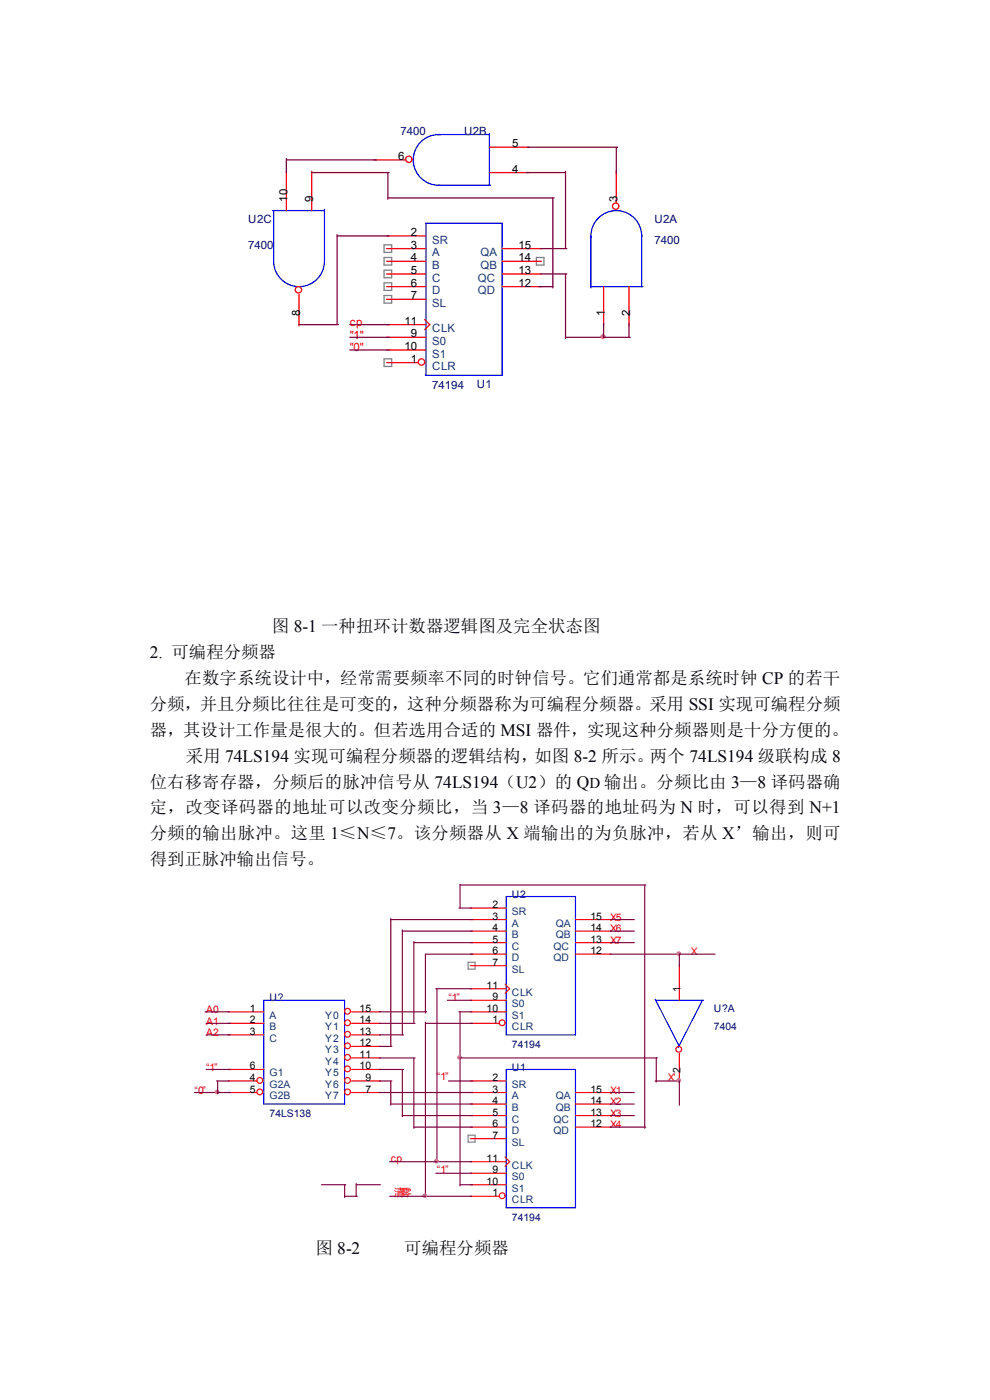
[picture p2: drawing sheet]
<svg xmlns="http://www.w3.org/2000/svg" width="210mm" height="297mm" viewBox="0 0 210 297" stroke-linecap="round" stroke-linejoin="round" font-family="sans-serif">
<path d="M107.4 190.2h14.7v29.3h-14.7zM56 212.2h17.1v22h-17.1zM139 212l5.1 10M139.2 212.2h10.1M149 212.2l-5.1 10M107.4 226.9h14.7v29.3h-14.7z" fill="none" stroke="#00f" stroke-width=".24"/>
<g fill="none" stroke="#f00" stroke-width=".24">
<path d="M99.8 192.6h7.6M99.8 195.1h7.6M99.8 197.5h7.6M99.8 200h7.6M122.1 195.1h7.6M122.1 197.5h7.6M122.1 200h7.6M48.4 214.7h7.6M48.4 217.1h7.6M48.4 219.5h7.6M74.6 214.7h6.1M74.6 217.1h6.1"/>
<path d="M74.6 219.5h6.1M99.8 202.4h7.6M99.8 204.9h7.6M99.8 209.8h7.6M99.8 212.2h7.6M99.8 214.7h7.6M99.8 217.1h6.1M107.1 208.8l1 1-1 .9M122.1 202.4h7.6M144.1 204.6v7.6M48.4 229.3h6.1M48.4 231.8h6.1"/>
<path d="M48.4 226.9h7.6M74.6 229.3h6.1M74.6 231.8h6.1M74.6 226.9h6.1M74.6 222h6.1M74.6 224.4h6.1M99.8 229.3h7.6M99.8 231.8h7.6M99.8 234.2h7.6M99.8 236.7h7.6M99.8 239.1h7.6M122.1 231.8h7.6"/>
<path d="M122.1 234.2h7.6M122.1 236.7h7.6M122.1 239.1h7.6M144.1 223.5v6.1M99.8 241.6h7.6M99.8 246.4h7.6M99.8 248.9h7.6M99.8 251.3h7.6M99.8 253.8h6.1M107.1 245.5l1 .9-1 1"/>
<circle cx="73.7" cy="219.4" r=".61"/>
<circle cx="73.7" cy="214.5" r=".61"/>
<circle cx="73.7" cy="217" r=".61"/>
<circle cx="106.5" cy="217" r=".61"/>
<circle cx="55.1" cy="231.7" r=".61"/>
<circle cx="55.1" cy="229.2" r=".61"/>
<circle cx="73.7" cy="231.7" r=".61"/>
<circle cx="73.7" cy="221.9" r=".61"/>
<circle cx="73.7" cy="224.3" r=".61"/>
<circle cx="73.7" cy="226.8" r=".61"/>
<circle cx="73.7" cy="229.2" r=".61"/>
<circle cx="144" cy="222.6" r=".61"/>
<circle cx="106.5" cy="253.7" r=".61"/>
</g>
<path d="M99.3 204.1h1.5v1.5h-1.5zM99.3 240.8h1.5v1.5h-1.5z" fill="none" stroke="#808080" stroke-width=".24"/>
<g fill="none" stroke="#800040" stroke-width=".24">
<path d="M82.9 194.8v27.2M82.9 195.1h17.4M85.3 197.3v22.2M85.3 197.5h15M87.8 199.7v17.4M87.8 200h12.5M97.3 192.6h2.7M97.6 187.7v4.9M97.6 187.7h39.4M129.4 200h5.2M129.4 197.5h5.2M129.4 195.1h5.2"/>
<path d="M136.8 187.7v51.7M43.5 214.7h5.1M43.7 217.1h5.2M43.7 219.5h5.2M80.5 214.7h10M80.5 217.1h7.5M80.5 219.5h5.1M90.2 217.1h10.1M90.2 216.9v36.9M92.4 209.8h7.6M92.7 209.8v36.9M94.9 212.2h5.1"/>
<path d="M97.3 214.7h2.7M97.6 214.7v36.9M100.3 202.4h-10.1v12.5M129.4 202.4h22.3M144.1 202.4v2.7M41.3 231.8h7.6M43.7 226.9h5.2M45.9 229.3h2.7M46.2 229.3v2.7M80.5 222h2.6M80.5 231.8h19.8M80.5 229.3h2.6"/>
<path d="M80.5 226.9h5.1M80.5 224.4h7.5M82.9 229.3v5.2M82.9 234.2h17.4M85.3 226.9v10M85.3 236.7h15M87.8 224.4v15M87.8 239.1h12.5M95.1 229.3h5.2M97.6 224.4h41.9M129.4 231.8h5.2M129.4 234.2h5.2"/>
<path d="M129.4 236.7h5.2M129.4 239.1h7.6M139 229.3h5.1v5.2M139.2 224.4v5.2M68.2 251.3h5.1M73.1 253.8h2.7M73.1 251.3v2.7M75.6 251.3h5.1M75.6 251.1v2.7M82.7 246.4h17.3M82.7 253.8h17.3M92.4 248.9h7.6"/>
<path d="M97.6 251.3h2.7"/>
</g>
<g fill="#f0f" stroke="#f0f" stroke-width=".24">
<circle cx="92.6" cy="246.3" r=".37"/>
<circle cx="90.1" cy="253.7" r=".37"/>
<circle cx="144" cy="202.3" r=".37"/>
<circle cx="97.5" cy="224.3" r=".37"/>
<circle cx="144" cy="229.2" r=".37"/>
<circle cx="46" cy="231.7" r=".37"/>
</g>
<g fill="none" stroke="#00f" stroke-width=".27">
<path d="M92.8 28.5h11M93 39.3h11.1M93.4 28.6a5.4 5.4 0 0 0-5.7 5.3 5.4 5.4 0 0 0 5.6 5.4M103.8 28.3v11M57.8 44.7h11M58.1 44.7v11M68.8 55.6a5.4 5.4 0 0 1-5.3 5.2 5.4 5.4 0 0 1-5.4-5M68.8 44.4v11M90.4 47.4h16.1v32.2h-16.1zM125.4 50.1v11M136.1 50.2a5.4 5.4 0 0 0-5.5-5.5 5.4 5.4 0 0 0-5.2 5.7M136.1 49.8v11"/>
<path d="M125.4 60.8h11"/>
</g>
<g fill="none" stroke="#f00" stroke-width=".27">
<path d="M60.7 36.3v8.4M66.1 36.3v8.4M79.3 33.9h6.7M103.8 36.6h8.4M103.8 31.2h8.4M130.7 36.3v6.8M82 50.1h8.4M82 52.7h8.4M82 55.4h8.4M82 58.1h8.4M106.5 52.7h8.4M106.5 55.4h8.4"/>
<path d="M106.5 58.1h8.4M63.4 62.4v6.7M82 60.8h8.4M82 63.5h8.4M82 68.9h8.4M82 71.6h8.4M82 74.2h8.4M82 76.9h6.7M90.1 67.8l1.1 1.1-1.1 1M106.5 60.8h8.4M128 60.8v8.3M133.4 60.8v8.3"/>
<circle cx="86.7" cy="33.8" r=".67"/>
<circle cx="130.6" cy="43.7" r=".67"/>
<circle cx="63.3" cy="61.5" r=".67"/>
<circle cx="89.4" cy="76.8" r=".67"/>
</g>
<path d="M81.5 51.9h1.6v1.6h-1.6zM81.5 54.6h1.6v1.6h-1.6zM81.5 57.3h1.6v1.6h-1.6zM81.5 60h1.6v1.6h-1.6zM113.8 54.6h1.6v1.6h-1.6zM81.5 62.7h1.6v1.6h-1.6zM81.5 76.1h1.6v1.6h-1.6z" fill="none" stroke="#808080" stroke-width=".27"/>
<g fill="none" stroke="#800040" stroke-width=".27">
<path d="M60.7 33.7v2.9M60.7 33.9h19.2M66.1 36.6h16.4M82.3 36.6v5.7M111.6 36.6h8.4M111.9 31.2h19.1M120 36.3v16.4M130.7 31.2v5.7M71.5 49.8v19.1M71.5 50.1h11M82.3 42h35.2M114.6 58.1h5.6"/>
<path d="M114.6 52.7h5.6M117.3 42v19.1M120 58.1v13.7M63.4 68.9h8.4M74.2 71.6h8.3M74.2 68.9h8.3M74.2 74.2h8.3M114.3 60.8h3M120 71.6h13.7M128 68.6v3M133.4 68.6v3"/>
</g>
<circle cx="127.9" cy="71.4" r=".4" fill="#f0f" stroke="#f0f" stroke-width=".27"/>
<g font-size="3.7">
<text x="57.7" y="134">图 8-1 一种扭环计数器逻辑图及完全状态图</text>
<text x="31.7" y="139.5">2. 可编程分频器</text>
<text x="39.2" y="145.1">在数字系统设计中，经常需要频率不同的时钟信号。它们通常都是系统时钟 CP 的若干</text>
<text x="31.7" y="150.6">分频，并且分频比往往是可变的，这种分频器称为可编程分频器。采用 SSI 实现可编程分频</text>
<text x="31.7" y="156.1">器，其设计工作量是很大的。但若选用合适的 MSI 器件，实现这种分频器则是十分方便的。</text>
<text x="39.4" y="161.6">采用 74LS194 实现可编程分频器的逻辑结构，如图 8-2 所示。两个 74LS194 级联构成 8</text>
<text x="31.7" y="167.1">位右移寄存器，分频后的脉冲信号从 74LS194（U2）的 Q</text>
<text x="128.1" y="167.1">输出。分频比由 3—8 译码器确</text>
<text x="31.7" y="172.6">定，改变译码器的地址可以改变分频比，当 3—8 译码器的地址码为 N 时，可以得到 N+1</text>
<text x="31.7" y="178.1">分频的输出脉冲。这里 1≤N≤7。该分频器从 X 端输出的为负脉冲，若从 X’输出，则可</text>
<text x="31.7" y="183.6">得到正脉冲输出信号。</text>
<text x="66.9" y="266.1">图 8-2</text>
<text x="85.8" y="266.1">可编程分频器</text>
</g>
<text font-size="3.2" x="125.1" y="167.1">D</text>
<g font-size="2.4" fill="#000080">
<text x="85" y="28.5">7400</text>
<text x="98.4" y="28.5">U2B</text>
<text x="52.7" y="47.4">U2C</text>
<text x="138.8" y="47.4">U2A</text>
<text x="52.7" y="52.7">7400</text>
<text x="138.8" y="51.7">7400</text>
<text x="91.7" y="82.6">74194</text>
<text x="101.1" y="82.3">U1</text>
</g>
<g font-size="2.4">
<text x="84.4" y="33.9">6</text>
<text x="108.7" y="31.2">5</text>
<text x="108.7" y="36.6">4</text>
<text x="61" y="42.8" transform="rotate(-90 61 42.8)">10</text>
<text x="66.4" y="42.8" transform="rotate(-90 66.4 42.8)">9</text>
<text x="131" y="42.8" transform="rotate(-90 131 42.8)">3</text>
<text x="87.1" y="50.1">2</text>
<text x="87.1" y="52.7">3</text>
<text x="110" y="52.7">15</text>
<text x="87.1" y="55.4">4</text>
<text x="87.1" y="58.1">5</text>
<text x="110" y="55.4">14</text>
<text x="110" y="58.1">13</text>
<text x="87.1" y="60.8">6</text>
<text x="87.1" y="63.5">7</text>
<text x="110" y="60.8">12</text>
<text x="63.7" y="67" transform="rotate(-90 63.7 67)">8</text>
<text x="85.8" y="68.9">11</text>
<text x="87.1" y="71.6">9</text>
<text x="128.3" y="67" transform="rotate(-90 128.3 67)">1</text>
<text x="133.7" y="67" transform="rotate(-90 133.7 67)">2</text>
<text x="85.8" y="74.2">10</text>
<text x="87.1" y="76.9">1</text>
</g>
<g font-size="2.4" fill="#004080">
<text x="91.7" y="51.7">SR</text>
<text x="91.7" y="54.4">A</text>
<text x="91.7" y="57">B</text>
<text x="91.7" y="59.7">C</text>
<text x="101.4" y="59.7">QC</text>
<text x="101.9" y="54.4">QA</text>
<text x="101.9" y="57">QB</text>
<text x="91.7" y="62.4">D</text>
<text x="91.7" y="65.1">SL</text>
<text x="101.4" y="62.4">QD</text>
<text x="91.7" y="70.5">CLK</text>
<text x="91.7" y="73.2">S0</text>
<text x="91.7" y="75.9">S1</text>
<text x="91.7" y="78.5">CLR</text>
</g>
<g font-size="2.4" fill="#f00">
<text x="74.2" y="69.1">cp</text>
<text x="74.2" y="71.8">&quot;1&quot;</text>
<text x="74.2" y="74.5">&quot;0&quot;</text>
</g>
<g font-size="2.2" fill="#000080">
<text x="108.6" y="190.4">U2</text>
<text x="57.2" y="212.5">U?</text>
<text x="151.5" y="214.7">U?A</text>
<text x="151.5" y="218.6">7404</text>
<text x="108.6" y="222.2">74194</text>
<text x="108.6" y="227.1">U1</text>
<text x="57.2" y="236.9">74LS138</text>
<text x="108.6" y="258.9">74194</text>
</g>
<g font-size="2.2">
<text x="104.4" y="192.6">2</text>
<text x="104.4" y="195.1">3</text>
<text x="104.4" y="197.5">4</text>
<text x="125.3" y="195.1">15</text>
<text x="125.3" y="197.5">14</text>
<text x="104.4" y="200">5</text>
<text x="104.4" y="202.4">6</text>
<text x="125.3" y="200">13</text>
<text x="125.3" y="202.4">12</text>
<text x="103.2" y="209.8">11</text>
<text x="104.4" y="204.9">7</text>
<text x="53" y="214.7">1</text>
<text x="76.3" y="214.7">15</text>
<text x="103.2" y="214.7">10</text>
<text x="104.4" y="212.2">9</text>
<text x="144.4" y="210.5" transform="rotate(-90 144.4 210.5)">1</text>
<text x="53" y="217.1">2</text>
<text x="53" y="219.5">3</text>
<text x="76.3" y="217.1">14</text>
<text x="76.3" y="219.5">13</text>
<text x="76.3" y="222">12</text>
<text x="104.4" y="217.1">1</text>
<text x="53" y="226.9">6</text>
<text x="76.3" y="224.4">11</text>
<text x="76.3" y="226.9">10</text>
<text x="144.4" y="227.6" transform="rotate(-90 144.4 227.6)">2</text>
<text x="53" y="229.3">4</text>
<text x="53" y="231.8">5</text>
<text x="77.5" y="229.3">9</text>
<text x="77.5" y="231.8">7</text>
<text x="104.4" y="229.3">2</text>
<text x="104.4" y="231.8">3</text>
<text x="125.3" y="231.8">15</text>
<text x="104.4" y="234.2">4</text>
<text x="104.4" y="236.7">5</text>
<text x="104.4" y="239.1">6</text>
<text x="125.3" y="234.2">14</text>
<text x="125.3" y="236.7">13</text>
<text x="125.3" y="239.1">12</text>
<text x="104.4" y="241.6">7</text>
<text x="103.2" y="246.4">11</text>
<text x="103.2" y="251.3">10</text>
<text x="104.4" y="248.9">9</text>
<text x="104.4" y="253.8">1</text>
</g>
<g font-size="2.2" fill="#004080">
<text x="108.6" y="194.1">SR</text>
<text x="108.6" y="196.6">A</text>
<text x="117.9" y="196.6">QA</text>
<text x="108.6" y="199">B</text>
<text x="108.6" y="201.4">C</text>
<text x="108.6" y="203.9">D</text>
<text x="117.4" y="201.4">QC</text>
<text x="117.4" y="203.9">QD</text>
<text x="117.9" y="199">QB</text>
<text x="108.6" y="206.3">SL</text>
<text x="108.6" y="211.2">CLK</text>
<text x="108.6" y="213.7">S0</text>
<text x="57.2" y="216.1">A</text>
<text x="57.2" y="218.6">B</text>
<text x="57.2" y="221">C</text>
<text x="68.9" y="216.1">Y0</text>
<text x="68.9" y="218.6">Y1</text>
<text x="68.9" y="221">Y2</text>
<text x="108.6" y="216.1">S1</text>
<text x="108.6" y="218.6">CLR</text>
<text x="68.9" y="223.5">Y3</text>
<text x="68.9" y="225.9">Y4</text>
<text x="57.2" y="228.3">G1</text>
<text x="57.2" y="230.8">G2A</text>
<text x="57.2" y="233.2">G2B</text>
<text x="68.9" y="228.3">Y5</text>
<text x="68.9" y="230.8">Y6</text>
<text x="68.9" y="233.2">Y7</text>
<text x="108.6" y="230.8">SR</text>
<text x="108.6" y="233.2">A</text>
<text x="117.9" y="233.2">QA</text>
<text x="108.6" y="235.7">B</text>
<text x="108.6" y="238.1">C</text>
<text x="117.4" y="238.1">QC</text>
<text x="117.9" y="235.7">QB</text>
<text x="108.6" y="240.6">D</text>
<text x="108.6" y="243">SL</text>
<text x="117.4" y="240.6">QD</text>
<text x="108.6" y="247.9">CLK</text>
<text x="108.6" y="250.4">S0</text>
<text x="108.6" y="252.8">S1</text>
<text x="108.6" y="255.3">CLR</text>
</g>
<g font-size="2.2" fill="#f00">
<text x="129.4" y="195.3">X5</text>
<text x="129.4" y="197.8">X6</text>
<text x="129.4" y="200.2">X7</text>
<text x="146.6" y="202.7">X</text>
<text x="43.7" y="214.9">A0</text>
<text x="95.1" y="212.5">“1”</text>
<text x="43.7" y="217.3">A1</text>
<text x="43.7" y="219.8">A2</text>
<text x="43.7" y="227.1">“1”</text>
<text x="41.3" y="232">“0”</text>
<text x="92.7" y="229.1">“1”</text>
<text x="129.4" y="232">X1</text>
<text x="141.7" y="229.3">X’</text>
<text x="129.4" y="234.5">X2</text>
<text x="129.4" y="236.9">X3</text>
<text x="129.4" y="239.4">X4</text>
<text x="82.9" y="246.4">cp</text>
<text x="92.7" y="248.9">“1”</text>
<text x="83.6" y="253.8">清零</text>
</g>
</svg>
